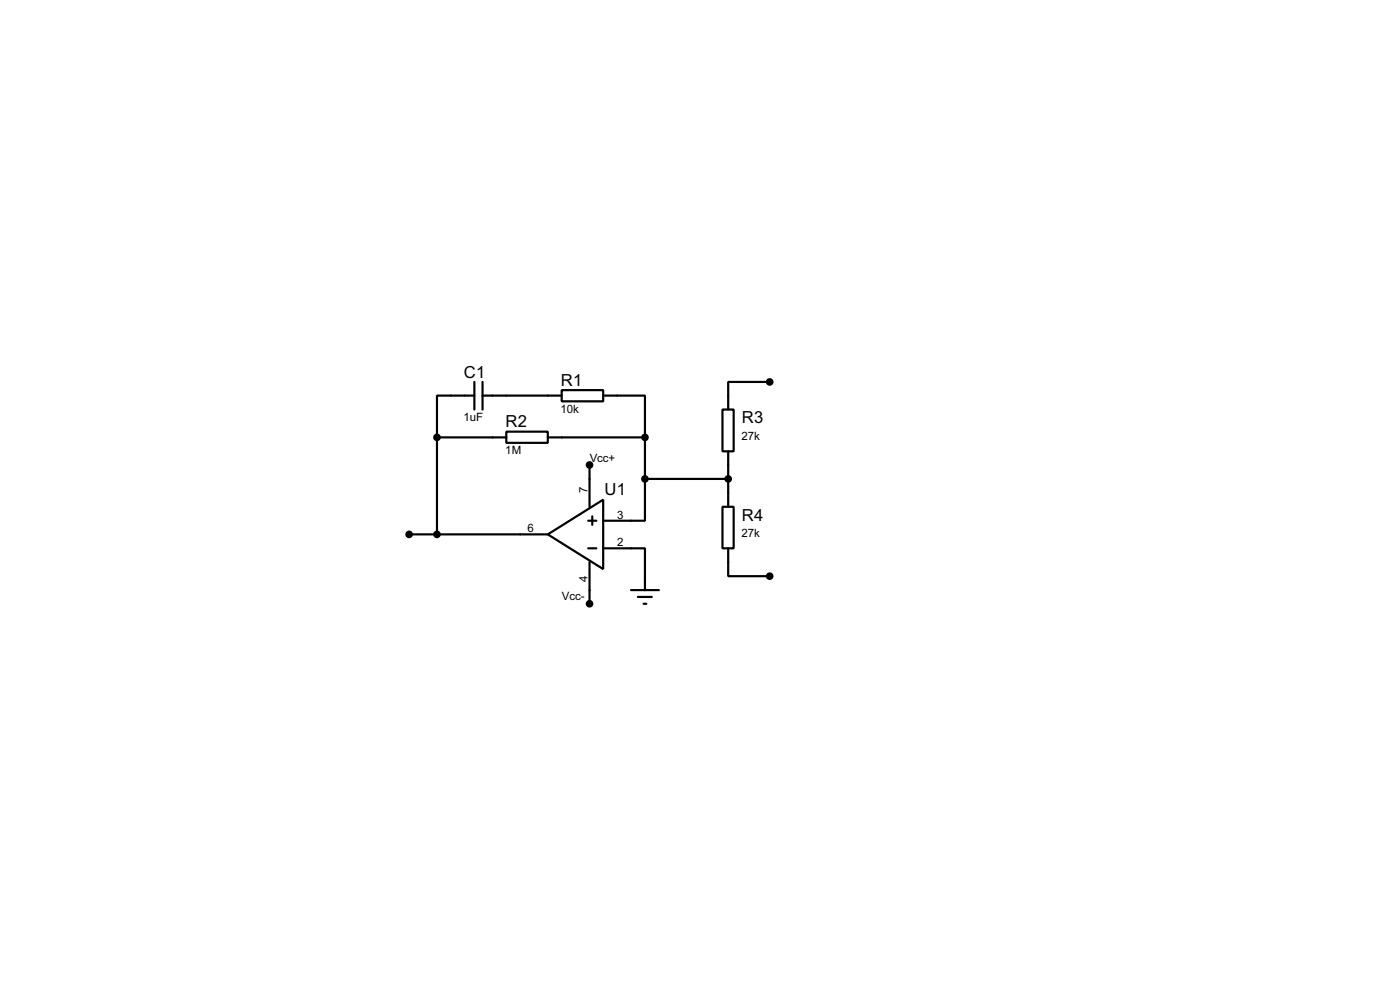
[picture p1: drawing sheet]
<svg xmlns="http://www.w3.org/2000/svg" width="256mm" height="180mm" viewBox="0 0 256 180" stroke-linecap="round" stroke-linejoin="round" font-family="sans-serif">
<g fill="none" stroke="#000" stroke-width=".4">
<path d="M86.9 72.4h-6.8v7.7M86.9 69.9v5.1M88.4 72.4h14.5M88.4 69.9v5.1M92.8 79h7.6v2.1h-7.6zM102.9 71.4h7.6v2.1h-7.6zM110.5 72.4h7.7v7.7M132.4 75h2v7.6h-2zM141 69.9h-7.6v5.1M75 97.8h25.4M80.1 80.1h12.7M80.1 80.1v17.7"/>
<path d="M100.4 97.8l10.1-6.3v12.7zM100.4 80.1h17.8M107.8 95.3h1.5M108 85.1v7.7M108.5 94.5v1.6M118.2 87.7v7.6h-7.7M118.2 80.1v7.6M118.2 87.7h15.2M132.4 92.8h2v7.6h-2zM133.4 82.6v10.2M107.8 100.4h1.5M108 102.9v7.6"/>
<path d="M110.5 100.4h7.7v7.6M115.6 108h5.1M116.9 109.3h2.5M117.9 110.5h.5M133.4 100.4v5.1h7.6"/>
</g>
<g fill="#000" stroke="#000" stroke-width=".4">
<circle cx="141" cy="69.9" r=".5"/>
<circle cx="74.9" cy="97.8" r=".5"/>
<circle cx="80" cy="97.8" r=".5"/>
<circle cx="80" cy="80.1" r=".5"/>
<circle cx="108" cy="85.1" r=".5"/>
<circle cx="118.1" cy="87.7" r=".5"/>
<circle cx="118.1" cy="80.1" r=".5"/>
<circle cx="133.4" cy="87.7" r=".5"/>
<circle cx="108" cy="110.5" r=".5"/>
<circle cx="141" cy="105.5" r=".5"/>
</g>
<g font-size="3.4">
<text x="85" y="69.1">C1</text>
<text x="102.8" y="70.6">R1</text>
<text x="135.9" y="77.5">R3</text>
<text x="92.6" y="78.2">R2</text>
<text x="110.8" y="90.7">U1</text>
<text x="135.9" y="95.3">R4</text>
</g>
<g font-size="2.4">
<text x="84.9" y="77.1">1uF</text>
<text x="102.7" y="75.5">10k</text>
<text x="92.6" y="83.2">1M</text>
<text x="135.9" y="80.4">27k</text>
<text x="108" y="84.5">Vcc+</text>
<text x="107.6" y="90.2" transform="rotate(-90 107.6 90.2)">7</text>
<text x="113.1" y="94.9">3</text>
<text x="96.7" y="97.4">6</text>
<text x="113.1" y="100">2</text>
<text x="135.9" y="98.2">27k</text>
<text x="107.6" y="106.6" transform="rotate(-90 107.6 106.6)">4</text>
<text x="102.9" y="109.9">Vcc-</text>
</g>
</svg>
